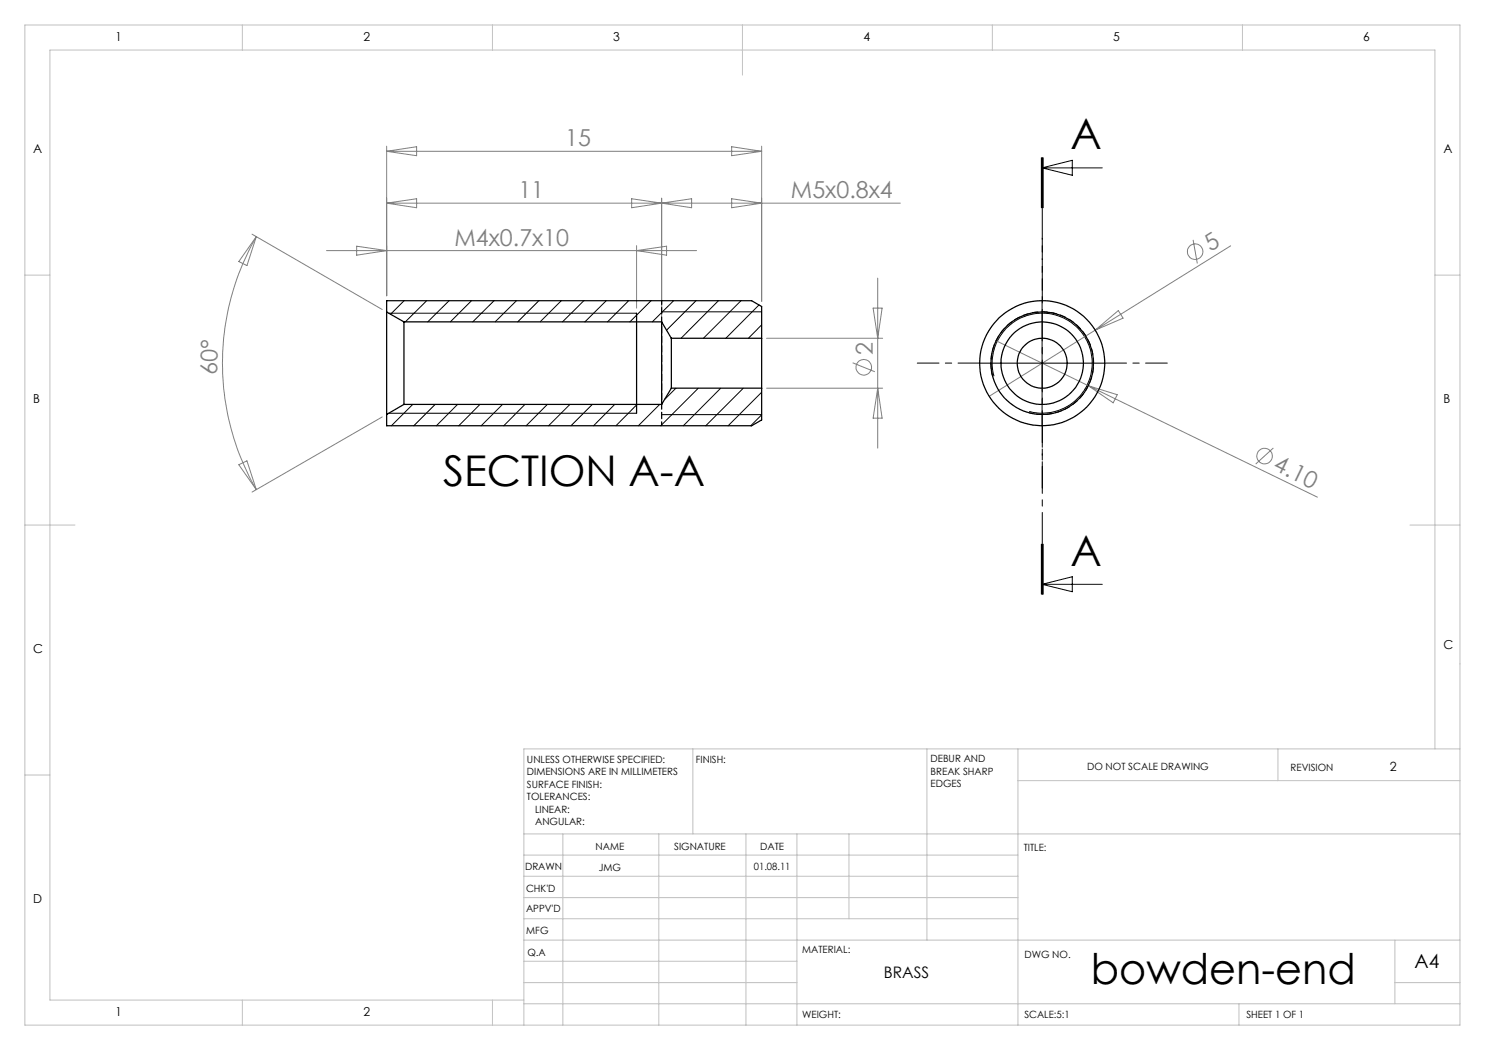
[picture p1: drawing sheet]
<svg xmlns="http://www.w3.org/2000/svg" width="297mm" height="210mm" viewBox="0 0 297 210" stroke-linecap="round" stroke-linejoin="round" font-family="sans-serif">
<g fill="none" stroke="#808080" stroke-width=".2">
<path d="M77.3 29.2v30M77.3 30.3l6-1v1.8zM77.3 30.3h75M126.3 39.7l6 .9-6 .9zM132.3 39.6v23.8M146.3 39.7l6 .9-6 .9zM146.3 29.3l6 1-6 .8zM152.3 29.2v31.1M50.4 46.8l26 15.1M51.3 47.3l-1.9 5.8-1.6-.8zM51.3 47.3a50.6 50.6 0 0 0 0 50.6M65.3 50.1h74"/>
<path d="M71.3 49.2l6 .9-6 .9zM77.3 40.6h102.8M77.3 40.6l6-.9v1.8zM127.3 49.1v12.5M127.3 50.1l6-.9v1.8zM132.3 40.6l6-.9v1.8zM175.5 55.6v34M238.6 48l.9 4.7M246.1 49.2l-48.3 30.1M153.3 77.6h23.2M153.3 67.7h23.2M170.5 72.6l4.5 1.8"/>
<path d="M174.6 61.6h1.8l-.9 6.1zM175.5 77.6l.9 6h-1.8zM199.2 68.1l18.5 9M217.7 77.1l45.8 22.3M217.7 77.1l5.7 1.8-.8 1.7zM219 66l4.7-3.9 .9 1.5zM47.8 92.9l1.6-.7 1.9 5.7zM76.4 83.4l-26 15M254.7 89.6l-3.6 3.2"/>
<circle cx="239" cy="50.3" r="1.55"/>
<circle cx="172.7" cy="73.4" r="1.55"/>
<circle cx="252.9" cy="91.2" r="1.55"/>
</g>
<g fill="none" stroke="#000" stroke-width=".2">
<path d="M208.3 31.6v10M208.4 33.6h12.1M208.4 33.6l6.1-1.5v3zM208.5 31.6v10M208.6 31.6v10M77.8 62.6h49.5M80.8 60.1l-2.7 2.8M85.3 60.1l-4.2 4.3M89.8 60.1l-4.3 4.3M94.3 60.1l-4.2 4.3M98.8 60.1l-4.3 4.3M103.3 60.1l-4.3 4.3"/>
<path d="M107.8 60.1l-4.3 4.3M112.3 60.1l-4.3 4.3M116.8 60.1l-4.3 4.3M121.2 60.1l-4.2 4.3M125.7 60.1l-4.2 4.3M130.2 60.1l-4.2 4.3M132.3 62.4h20M134.7 60.1l-4.2 4.3M135.2 77.6l-2.3 2.3M139.2 60.1l-5.9 5.9M139.7 77.6l-7.5 7.6M143.7 60.1l-7.5 7.6"/>
<path d="M144.1 77.6l-7.4 7.6M148.2 60.1l-7.5 7.6M148.7 77.6l-7.6 7.6M151.8 61l-6.6 6.7M152.3 78.4l-6.7 6.8M152.3 65l-2.6 2.7M195.9 72.6h25M198.8 75.2a10 10 0 0 1 8.8-12.5 10 10 0 0 1 10.8 10.8 10 10 0 0 1-12.6 8.8M208.4 60.1v25.1M77.8 82.6h49.5M82.5 80.9l-4.2 4.3M87 80.9l-4.2 4.3"/>
<path d="M91.5 80.9l-4.2 4.3M96 80.9l-4.2 4.3M100.5 80.9l-4.3 4.3M105 80.9l-4.2 4.3M109.5 80.9l-4.3 4.3M114 80.9l-4.3 4.3M118.5 80.9l-4.3 4.3M122.9 80.9l-4.2 4.3M127.4 80.9l-4.2 4.3M131.9 80.9l-4.2 4.3M132.3 82.9h20l-2.2 2.3M208.3 108.8v10"/>
<path d="M208.4 116.9l6.1-1.6v3zM208.4 116.9h12.1M208.5 108.8v10M208.6 108.8v10z"/>
</g>
<path d="M205.8 82.5a10.3 10.3 0 0 0 12.9-9 10.3 10.3 0 0 0-11.1-11.1 10.3 10.3 0 0 0-9.1 12.9" fill="none" stroke="#000" stroke-width=".2" stroke-dasharray="1.3 .6" stroke-dashoffset=".4" stroke-linecap="butt"/>
<path d="M208.5 31.6v87.2" fill="none" stroke="#000" stroke-width=".2" stroke-dasharray="6.3 1.3 1.3 1.3" stroke-dashoffset=".2"/>
<g fill="none" stroke="#c0c0c0" stroke-width=".2">
<path d="M5 5h287v200h-287zM48.5 5v5M98.5 5v5M148.5 5v10M198.5 5v5M248.5 5v5M5 55h5M287 55h5M5 105h10M282 105h10M5 155h5M138.6 149.8v17"/>
<path d="M185.4 149.8v38.2M203.6 149.8v55.2M203.6 156.1h88.4M255.6 149.8v6.3M287 149.8v-139.8h-277v190h94.8M292 149.8h-187.2v55.2M104.8 166.8h187.2M104.8 179.5h98.8M104.8 175.3h98.8M104.8 171h98.8M112.6 166.8v38.2M131.8 166.8v38.2"/>
<path d="M149.2 166.8v38.2M159.4 166.8v38.2M169.8 166.8v17M104.8 183.8h98.8M104.8 196.5h54.6M104.8 192.3h54.6M104.8 188h187.2M279 196.5h13M279 188v12.8M48.5 200v5M98.5 200v5M104.8 200.8h187.2"/>
<path d="M247.8 200.8v4.2"/>
</g>
<path d="M196 72.6h-12.5M208.5 60.1v-12.5M221 72.6h12.5M208.5 85.1v12.5" fill="none" stroke="#000" stroke-width=".2" stroke-dasharray="15.2 1.3 1.3 1.3" stroke-dashoffset="10.9"/>
<g fill="none" stroke="#000" stroke-width=".25">
<path d="M77.3 62.4v20.5M77.3 62.4v-2.3h73l2 1.2v6.4M77.3 62.4l3.5 2M80.8 64.4v16.5M80.8 64.4h51.5M127.3 62.6v20M132.3 64.4v16.5M132.3 64.4l2 3.3M134.3 67.7v9.9M134.3 67.7h18M134.3 77.6h18M134.3 77.6l-2 3.3"/>
<path d="M152.3 67.7v9.9M152.3 77.6v6.4l-2 1.2h-73v-2.3M80.8 80.9l-3.5 2M80.8 80.9h51.5"/>
<circle cx="208.4" cy="72.6" r="5"/>
<circle cx="208.4" cy="72.6" r="10.2"/>
<circle cx="208.4" cy="72.6" r="12.5"/>
<circle cx="208.4" cy="72.6" r="8.2"/>
</g>
<path d="M132.3 60.1v25" fill="none" stroke="#000" stroke-width=".25" stroke-dasharray="1.3 .6" stroke-dashoffset=".5"/>
<g font-size="8.5">
<text x="214.1" y="29.8">A</text>
<text x="88.6" y="97.2">SECTION A-A</text>
<text x="214.1" y="113.1">A</text>
<text x="218.2" y="196.7">bowden-end</text>
</g>
<g font-size="4.7" fill="#808080">
<text x="113" y="29.2">15</text>
<text x="103.7" y="39.6">11</text>
<text x="158.2" y="39.6">M5x0.8x4</text>
<text x="90.9" y="49.1">M4x0.7x10</text>
<text x="242.1" y="50.5" transform="rotate(-32 242.1 50.5)">5</text>
<text x="174.5" y="70.9" transform="rotate(-90 174.5 70.9)">2</text>
<text x="43.4" y="74.9" transform="rotate(-89 43.4 74.9)">60°</text>
<text x="254.4" y="93.9" transform="rotate(26 254.4 93.9)">4.10</text>
</g>
<text font-size="3.9" x="282.9" y="193.6">A4</text>
<text font-size="3.2" x="176.8" y="195.7">BRASS</text>
<g font-size="2.5">
<text x="23.1" y="8.2">1</text>
<text x="72.7" y="8.2">2</text>
<text x="122.7" y="8.2">3</text>
<text x="172.7" y="8.2">4</text>
<text x="222.7" y="8.2">5</text>
<text x="272.7" y="8.2">6</text>
<text x="6.7" y="30.7">A</text>
<text x="288.7" y="30.7">A</text>
<text x="6.7" y="80.7">B</text>
<text x="288.7" y="80.7">B</text>
<text x="6.7" y="130.7">C</text>
<text x="288.7" y="129.7">C</text>
<text x="278" y="154.1">2</text>
<text x="6.7" y="180.7">D</text>
<text x="23.1" y="203.2">1</text>
<text x="72.7" y="203.2">2</text>
</g>
<g font-size="2">
<text x="105.4" y="152.6">UNLESS OTHERWISE SPECIFIED:</text>
<text x="105.4" y="155.1">DIMENSIONS ARE IN MILLIMETERS</text>
<text x="139.2" y="152.6">FINISH:</text>
<text x="186.1" y="152.5">DEBUR AND</text>
<text x="186.1" y="155">BREAK SHARP</text>
<text x="217.4" y="154">DO NOT SCALE DRAWING</text>
<text x="258.1" y="154.2">REVISION</text>
<text x="105.4" y="157.6">SURFACE FINISH:</text>
<text x="105.4" y="160.1">TOLERANCES:</text>
<text x="186.1" y="157.5">EDGES</text>
<text x="107" y="162.6">LINEAR:</text>
<text x="107" y="165.1">ANGULAR:</text>
<text x="119.1" y="170">NAME</text>
<text x="134.8" y="169.9">SIGNATURE</text>
<text x="150.8" y="173.9">01.08.11</text>
<text x="152" y="169.9">DATE</text>
<text x="204.8" y="170.2">TITLE:</text>
<text x="105" y="174.1">DRAWN</text>
<text x="105.2" y="178.3">CHK'D</text>
<text x="119.8" y="174.1">JMG</text>
<text x="105.2" y="182.4">APPV'D</text>
<text x="105.3" y="186.8">MFG</text>
<text x="105.5" y="191.1">Q.A</text>
<text x="160.5" y="190.5">MATERIAL:</text>
<text x="204.9" y="191.6">DWG NO.</text>
<text x="160.4" y="203.5">WEIGHT:</text>
<text x="204.9" y="203.6">SCALE:5:1</text>
<text x="249.3" y="203.6">SHEET 1 OF 1</text>
</g>
</svg>
